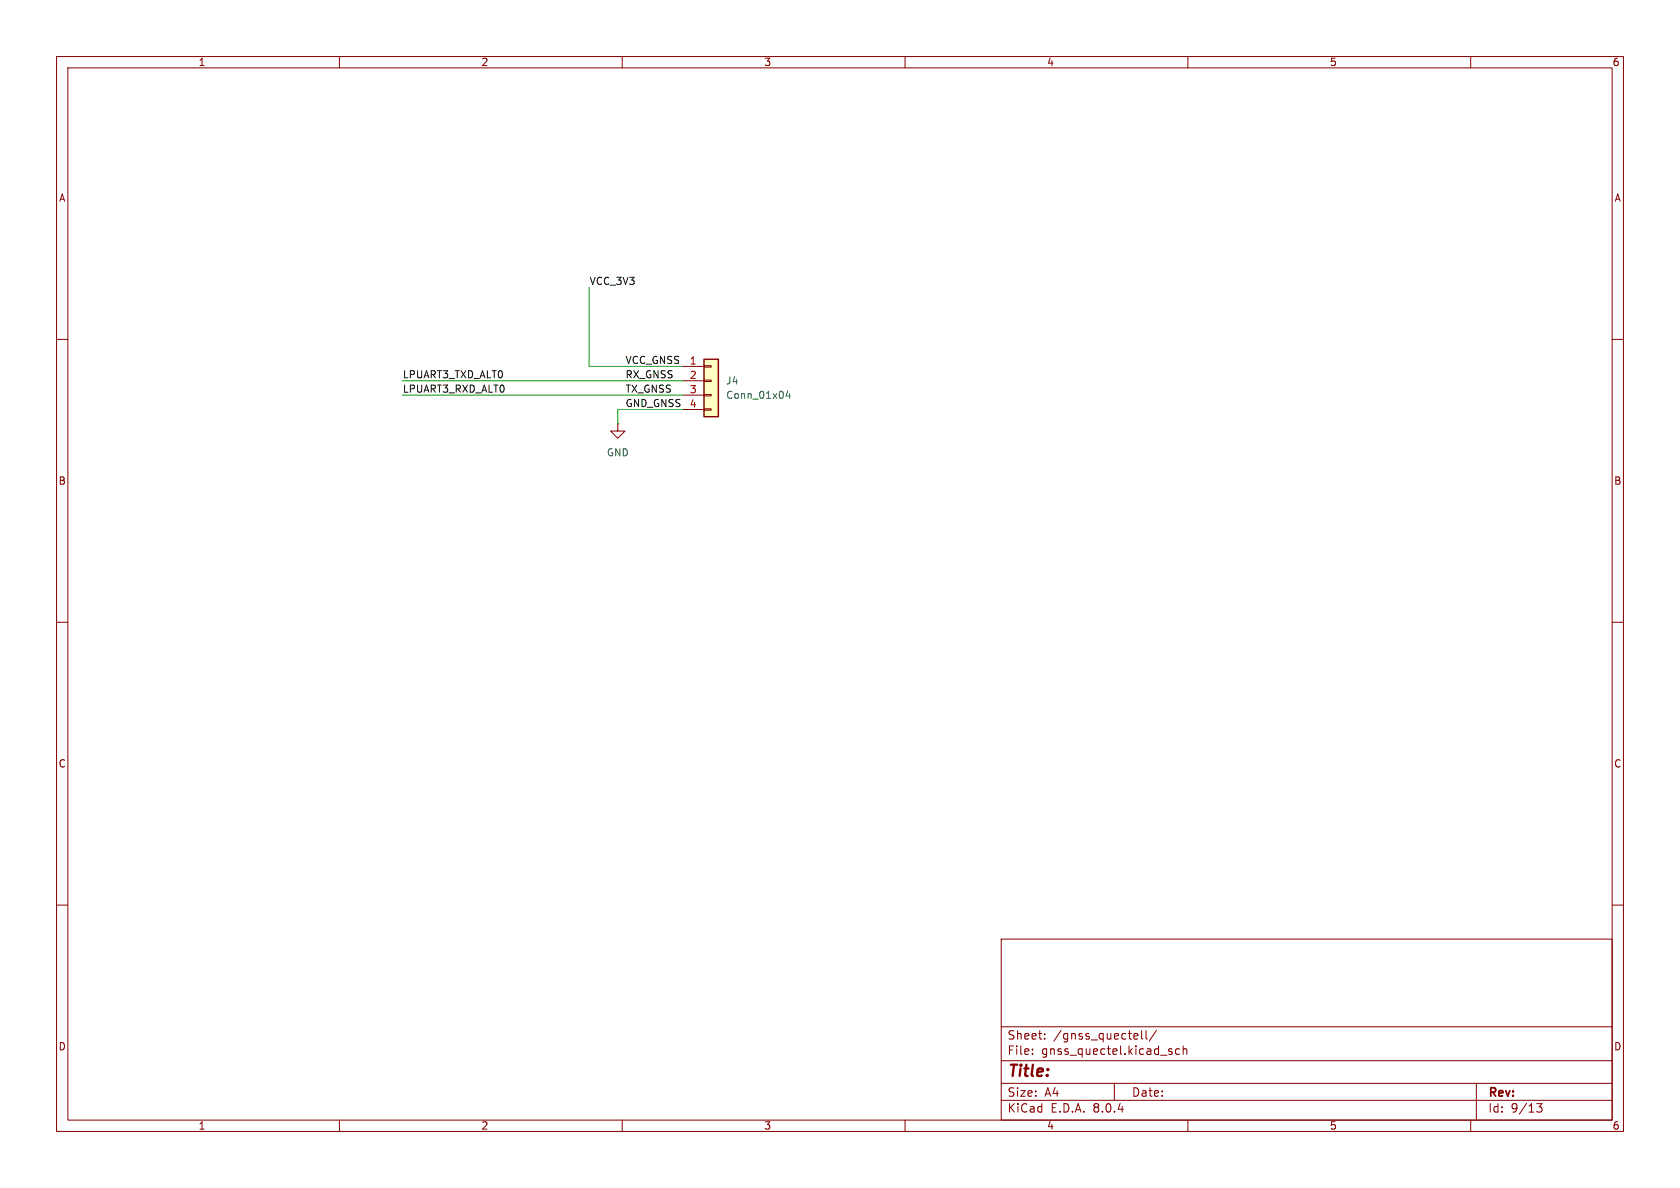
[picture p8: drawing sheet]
<svg xmlns="http://www.w3.org/2000/svg" width="297mm" height="210mm" viewBox="0 0 297 210" stroke-linecap="round" stroke-linejoin="round" font-family="sans-serif">
<g fill="none" stroke="#840000" stroke-width=".18">
<path d="M10 10h277v190h-277zM12 12h273v186h-273zM60 10v2M110 10v2M160 10v2M210 10v2M260 10v2M10 60h2M285 60h2M10 110h2M285 110h2M10 160h2"/>
<path d="M285 160h2M177 166h108v32h-108zM60 198v2M110 198v2M160 198v2M177 194.5h108M177 191.5h108M177 187.5h108M177 181.5h108M182.5 186.3v.1M182.5 185.5v.1M184.7 183.6v.1"/>
<path d="M184.7 182.8v.1M197 191.5v3M200.7 182.7l.4 .1 .1 .3-.7 .1M201.1 183.6l-.4 .1M201.8 182.2v1.3l.2 .2M202.6 182.2v1.3l.2 .2M204.5 182.1l-1.3 2M206.8 185.9l.4 .1v.2l-.2 .2h-.3M206.8 185.4l.4 .1M208.5 185.5l-.4-.1-.3 .3v.4l.2 .2h.5M209.2 185.5l.2-.1 .3 .1 .1 .9M209.2 184.9v1.5"/>
<path d="M210 198v2M260 198v2M261 191.5v6.5M271.7 195.1h.9l-.5 .6 .4 .1v.7l-.2 .1-.6-.1"/>
</g>
<path d="M124.5 63.5h2.5v10.2h-2.5z" fill="#ffffc2"/>
<path d="M109.2 74.9v1.3h1.3l-1.3 1.3-1.3-1.3h1.3M109.2 74.9h.1M120.6 64.8h3.9M120.6 67.3h3.9M120.6 69.9h3.9M120.6 72.4h3.9M124.5 72.3h1.2v.2h-1.2zM124.5 69.7h1.2v.3h-1.2zM124.5 67.2h1.2v.2h-1.2zM124.5 64.6h1.2v.3h-1.2z" fill="none" stroke="#840000" stroke-width=".18"/>
<path d="M124.5 63.5h2.5v10.2h-2.5z" fill="none" stroke="#840000" stroke-width=".25"/>
<path d="M139.3 69.1l-.3 .9h.8M139.6 69.6v.8" fill="none" stroke="#006464" stroke-width=".18"/>
<path d="M104.1 50.8v14h16.5M71.1 67.3h49.5M71.1 69.9h49.5M120.6 72.4h-11.4v2.5" fill="none" stroke="#009600" stroke-width=".18"/>
<text font-size="2.8" fill="#840000" x="178" y="190.9">Title:</text>
<g font-size="2.1" fill="#840000">
<text x="178" y="184">Sheet:</text>
<text x="186.2" y="184">/gnss_quectell/</text>
<text x="178" y="186.7">File:</text>
<text x="184.1" y="186.7">gnss_quectel.kicad_sch</text>
<text x="178" y="196.9">KiCad</text>
<text x="178" y="194.1">Size:</text>
<text x="184.7" y="194.1">A4</text>
<text x="185.7" y="196.9">E.D.A.</text>
<text x="193.3" y="196.9">8.0.4</text>
<text x="200" y="194.1">Date:</text>
<text x="263" y="194.3">Rev:</text>
<text x="263" y="196.9">Id:</text>
<text x="267.1" y="196.9">9/13</text>
</g>
<g font-size="1.8" fill="#840000">
<text x="35" y="11.9">1</text>
<text x="85" y="11.9">2</text>
<text x="135" y="11.9">3</text>
<text x="185" y="11.9">4</text>
<text x="235" y="11.9">5</text>
<text x="285" y="11.9">6</text>
<text x="10.3" y="35.9">A</text>
<text x="285.3" y="35.9">A</text>
<text x="10.3" y="85.9">B</text>
<text x="285.3" y="85.9">B</text>
<text x="10.3" y="135.9">C</text>
<text x="285.3" y="135.9">C</text>
<text x="10.3" y="185.9">D</text>
<text x="285.3" y="185.9">D</text>
<text x="35" y="199.9">1</text>
<text x="85" y="199.9">2</text>
<text x="135" y="199.9">3</text>
<text x="185" y="199.9">4</text>
<text x="235" y="199.9">5</text>
<text x="285" y="199.9">6</text>
</g>
<g font-size="1.8" fill="#0f0f0f">
<text x="104.1" y="50.5">VCC_3V3</text>
<text x="110.5" y="64.4">VCC_GNSS</text>
<text x="71.1" y="69.5">LPUART3_RXD_ALT0</text>
<text x="71.1" y="67">LPUART3_TXD_ALT0</text>
<text x="110.5" y="69.5">TX_GNSS</text>
<text x="110.5" y="67">RX_GNSS</text>
<text x="110.5" y="72">GND_GNSS</text>
</g>
<g font-size="1.8" fill="#a90000">
<text x="121.8" y="64.5">1</text>
<text x="121.8" y="67.1">2</text>
<text x="121.8" y="69.6">3</text>
<text x="121.8" y="72.1">4</text>
</g>
<g font-size="1.8" fill="#006464">
<text x="128.3" y="68.2">J4</text>
<text x="128.3" y="70.7">Conn_01x04</text>
<text x="107.2" y="80.9">GND</text>
</g>
</svg>
